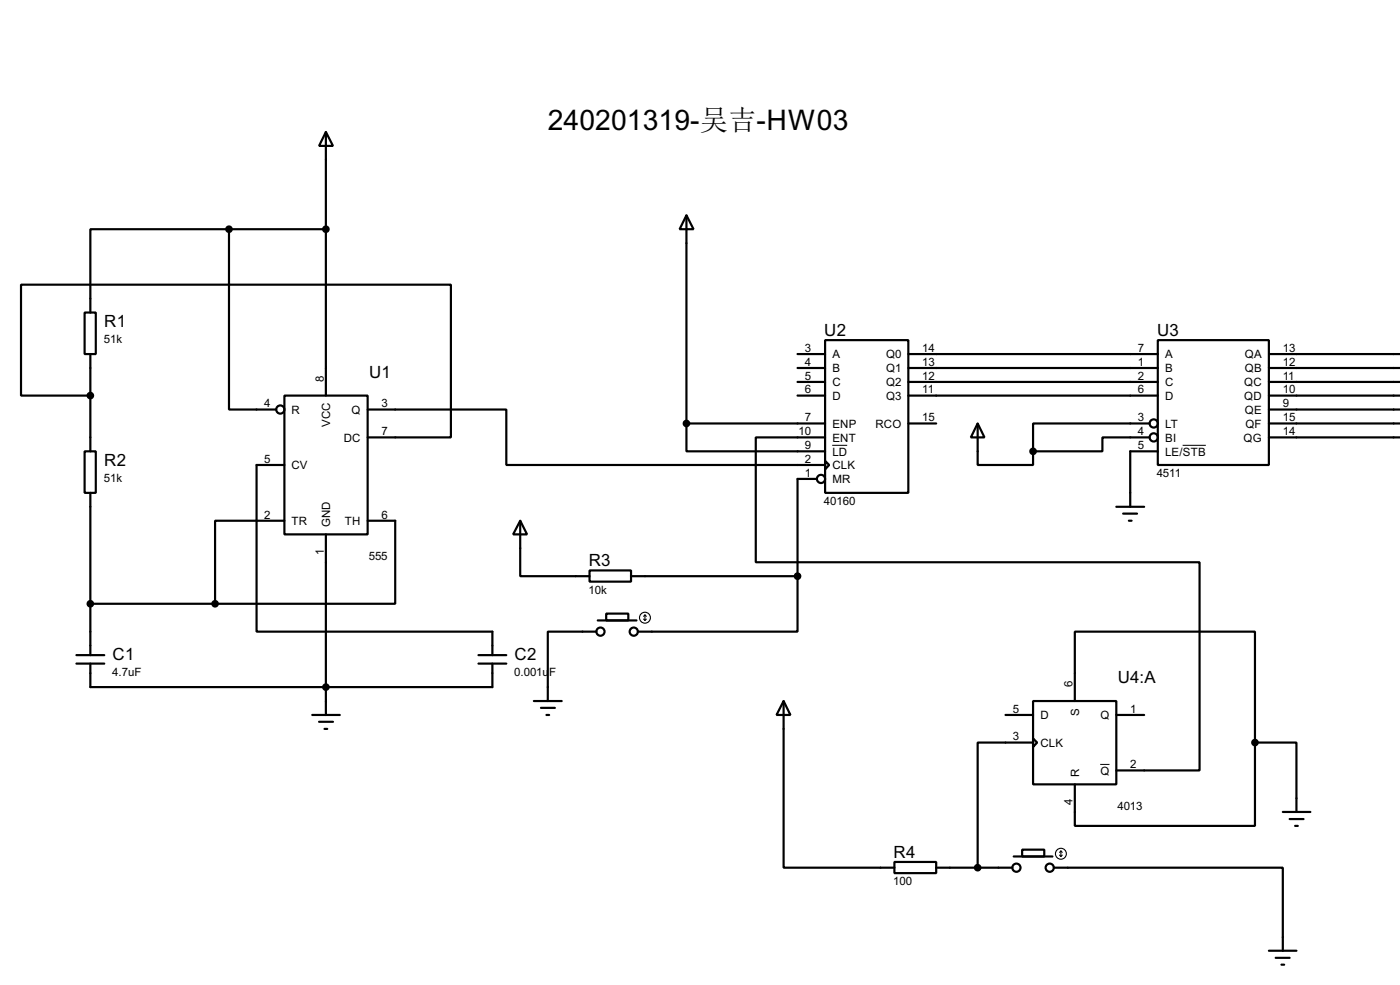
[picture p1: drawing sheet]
<svg xmlns="http://www.w3.org/2000/svg" width="256mm" height="180mm" viewBox="0 0 256 180" stroke-linecap="round" stroke-linejoin="round" font-family="sans-serif">
<g fill="none" stroke="#000" stroke-width=".4">
<path d="M59.7 24.2l1.3 2.5h-2.5zM59.7 24.2v48.2M125.8 39.4l1.3 2.6h-2.6zM125.8 39.4v38.1M15.5 57.2h2.1v7.6h-2.1zM42 42h-25.4v15.2M42 42v33h8.6M42 42h17.7M16.6 72.4h-12.7v-20.3h78.7v28h-15.2M16.6 64.8v17.8M52.1 72.4h15.3v25.4h-15.3zM67.4 75h25.4v10.1h58.4"/>
<path d="M125.8 77.5v5.1h25.4M125.8 77.5h25.4M146.1 64.8h5.1M146.1 67.4h5.1M146.1 69.9h5.1M146.1 72.4h5.1M151.2 62.3h15.2v27.9h-15.2zM166.4 77.5h5.1M166.4 64.8h45.7M166.4 67.4h45.7M166.4 69.9h45.7M166.4 72.4h45.7"/>
<path d="M179.1 77.5l1.3 2.6h-2.5zM179.1 77.5v7.6h10.2v-2.5M210.6 77.5h-21.3v5.1M212.1 62.3h20.4v22.8h-20.4zM232.5 77.5h24M232.5 64.8h24M232.5 67.4h24M232.5 69.9h24M232.5 72.4h24M232.5 75h24M15.5 82.6h2.1v7.6h-2.1zM16.6 90.2v29.7"/>
<path d="M52.1 95.3h-12.7v15.2M52.1 85.1h-5.1v30.5h43.2v4.3M59.7 97.8v33.1M67.4 95.3h5v15.2h-33M95.3 95.3l1.3 2.5h-2.6zM95.3 95.3v10.2h12.7M149.7 87.7h-3.6v17.8M151.2 84.4l.7 .7-.7 .8zM151.2 80.1h-12.7v22.8h81.3v38.1h-15.3M204.5 92.8h5.1M205.8 94h2.5M206.8 95.3h.5"/>
<path d="M210.6 80.1h-8.6v2.5h-12.7M212.1 82.6h-5v10.2M232.5 80.1h24M14 119.9h5.1M16.6 110.5h22.8M87.7 119.9h5.1M108 104.4h7.6v2.1h-7.6zM109.3 115.6h-8.9v12.7M109.5 113.6h7.1M111.1 112.3h4v1.3h-4zM115.6 105.5h30.5M146.1 105.5v10.1h-29.2"/>
<path d="M14 121.5h5.1M16.6 121.5v4.3h73.6v-4.3M57.2 130.9h5.1M58.5 132.1h2.5M59.5 133.4h.5M87.7 121.5h5.1M97.8 128.3h5.1M99.1 129.6h2.6M100.1 130.9h.5M143.6 128.3l1.2 2.6h-2.5zM143.6 128.3v30.5h20.3M184.2 130.9h5.1"/>
<path d="M189.3 128.3h15.2v15.3h-15.2zM189.3 135.2l.7 .7-.7 .8zM189.3 135.9h-10.2v22.9M196.9 128.3v-12.7h33v20.3M204.5 130.9h5.1M229.9 135.9v15.3h-33v-7.6M229.9 135.9h7.6v12.7M163.9 157.8h7.6v2h-7.6zM171.5 158.8h14M185.7 156.8h7.1M187.3 155.5h4v1.3h-4zM193.1 158.8h41.9v15.2"/>
<path d="M235 148.6h5.1M236.3 149.9h2.5M237.3 151.2h.5M232.5 174h5M233.7 175.3h2.6M234.8 176.6h.5"/>
<circle cx="51.3" cy="75" r=".75"/>
<circle cx="211.3" cy="77.5" r=".75"/>
<circle cx="150.4" cy="87.7" r=".75"/>
<circle cx="211.3" cy="80.1" r=".75"/>
<circle cx="110" cy="115.6" r=".75"/>
<circle cx="116.1" cy="115.6" r=".75"/>
<circle cx="186.2" cy="158.8" r=".75"/>
<circle cx="192.3" cy="158.8" r=".75"/>
</g>
<path d="M152.5 81.5h2.7M216.7 81.5h4.2M201.6 139.9h1.7" fill="none" stroke="#000" stroke-width=".18"/>
<g fill="#000" stroke="#000" stroke-width=".4">
<circle cx="41.9" cy="42" r=".5"/>
<circle cx="59.7" cy="42" r=".5"/>
<circle cx="16.5" cy="72.4" r=".5"/>
<circle cx="125.7" cy="77.5" r=".5"/>
<circle cx="189.2" cy="82.6" r=".5"/>
<circle cx="16.5" cy="110.5" r=".5"/>
<circle cx="39.4" cy="110.5" r=".5"/>
<circle cx="146.1" cy="105.5" r=".5"/>
<circle cx="59.7" cy="125.8" r=".5"/>
<circle cx="229.9" cy="135.9" r=".5"/>
<circle cx="179.1" cy="158.8" r=".5"/>
</g>
<g fill="none" stroke="#000" stroke-width=".2">
<path d="M117.9 113.3l.3 .3M118.2 112.6v1M118.2 112.6l-.3 .2M118.2 112.6l.2 .2M118.4 113.3l-.2 .3M194.1 156.5l.3 .3M194.4 155.8v1M194.4 155.8l-.3 .2M194.4 155.8l.2 .2M194.6 156.5l-.2 .3"/>
<circle cx="118.1" cy="113.1" r="1"/>
<circle cx="194.3" cy="156.3" r="1"/>
</g>
<text font-size="5.8" x="100.4" y="23.8">240201319-吴吉-HW03</text>
<g font-size="3.5">
<text x="19.1" y="59.9">R1</text>
<text x="151" y="61.4">U2</text>
<text x="212" y="61.4">U3</text>
<text x="67.6" y="69.1">U1</text>
<text x="19.1" y="85.3">R2</text>
<text x="107.9" y="103.6">R3</text>
<text x="20.6" y="120.9">C1</text>
<text x="94.3" y="120.9">C2</text>
<text x="204.8" y="125">U4:A</text>
<text x="163.7" y="157">R4</text>
</g>
<g font-size="2.4">
<text x="19.1" y="62.8">51k</text>
<text x="147.5" y="64.4">3</text>
<text x="152.5" y="65.6">A</text>
<text x="162.3" y="65.6">Q0</text>
<text x="169" y="64.4">14</text>
<text x="208.5" y="64.4">7</text>
<text x="213.4" y="65.6">A</text>
<text x="228" y="65.6">QA</text>
<text x="235" y="64.4">13</text>
<text x="59.3" y="69.9" transform="rotate(-90 59.3 69.9)">8</text>
<text x="147.5" y="67">4</text>
<text x="147.5" y="69.5">5</text>
<text x="147.5" y="72">6</text>
<text x="152.5" y="68.1">B</text>
<text x="152.5" y="70.7">C</text>
<text x="162.3" y="68.1">Q1</text>
<text x="162.3" y="70.7">Q2</text>
<text x="169" y="67">13</text>
<text x="169" y="69.5">12</text>
<text x="169" y="72">11</text>
<text x="208.5" y="67">1</text>
<text x="208.5" y="69.5">2</text>
<text x="208.5" y="72">6</text>
<text x="213.4" y="68.1">B</text>
<text x="213.4" y="70.7">C</text>
<text x="227.9" y="70.7">QC</text>
<text x="228" y="68.1">QB</text>
<text x="235" y="67">12</text>
<text x="235" y="69.5">11</text>
<text x="235" y="72">10</text>
<text x="48.4" y="74.6">4</text>
<text x="53.4" y="75.8">R</text>
<text x="64.4" y="75.8">Q</text>
<text x="69.9" y="74.6">3</text>
<text x="147.5" y="77.1">7</text>
<text x="152.5" y="73.2">D</text>
<text x="162.3" y="73.2">Q3</text>
<text x="169" y="77.1">15</text>
<text x="208.5" y="77.1">3</text>
<text x="213.4" y="73.2">D</text>
<text x="227.9" y="73.2">QD</text>
<text x="228" y="75.8">QE</text>
<text x="235" y="74.6">9</text>
<text x="235" y="77.1">15</text>
<text x="60.5" y="78.2" transform="rotate(-90 60.5 78.2)">VCC</text>
<text x="63" y="80.8">DC</text>
<text x="69.9" y="79.7">7</text>
<text x="146.3" y="79.7">10</text>
<text x="147.5" y="82.2">9</text>
<text x="152.5" y="78.3">ENP</text>
<text x="152.5" y="80.8">ENT</text>
<text x="152.5" y="83.4">LD</text>
<text x="160.4" y="78.3">RCO</text>
<text x="208.5" y="79.7">4</text>
<text x="208.5" y="82.2">5</text>
<text x="213.4" y="78.3">LT</text>
<text x="213.4" y="80.8">BI</text>
<text x="213.4" y="83.4">LE/STB</text>
<text x="227.8" y="80.8">QG</text>
<text x="228.1" y="78.3">QF</text>
<text x="235" y="79.7">14</text>
<text x="19.1" y="88.2">51k</text>
<text x="48.4" y="84.7">5</text>
<text x="53.4" y="85.9">CV</text>
<text x="147.5" y="84.7">2</text>
<text x="147.5" y="87.3">1</text>
<text x="152.5" y="85.9">CLK</text>
<text x="152.5" y="88.5">MR</text>
<text x="211.9" y="87.3">4511</text>
<text x="48.4" y="94.9">2</text>
<text x="69.9" y="94.9">6</text>
<text x="151" y="92.4">40160</text>
<text x="53.4" y="96.1">TR</text>
<text x="59.3" y="101.5" transform="rotate(-90 59.3 101.5)">1</text>
<text x="60.5" y="96.5" transform="rotate(-90 60.5 96.5)">GND</text>
<text x="63.2" y="96.1">TH</text>
<text x="67.6" y="102.6">555</text>
<text x="107.8" y="108.7">10k</text>
<text x="20.6" y="123.8">4.7uF</text>
<text x="94.2" y="123.8">0.001u</text>
<text x="100.6" y="123.8">F</text>
<text x="196.5" y="125.8" transform="rotate(-90 196.5 125.8)">6</text>
<text x="185.6" y="130.5">5</text>
<text x="190.6" y="131.7">D</text>
<text x="197.7" y="131" transform="rotate(-90 197.7 131)">S</text>
<text x="201.6" y="131.7">Q</text>
<text x="207.1" y="130.5">1</text>
<text x="185.6" y="135.5">3</text>
<text x="190.6" y="136.7">CLK</text>
<text x="197.7" y="142.2" transform="rotate(-90 197.7 142.2)">R</text>
<text x="201.6" y="141.8">Q</text>
<text x="207.1" y="140.6">2</text>
<text x="196.5" y="147.3" transform="rotate(-90 196.5 147.3)">4</text>
<text x="204.7" y="148.3">4013</text>
<text x="163.7" y="162">100</text>
</g>
</svg>
